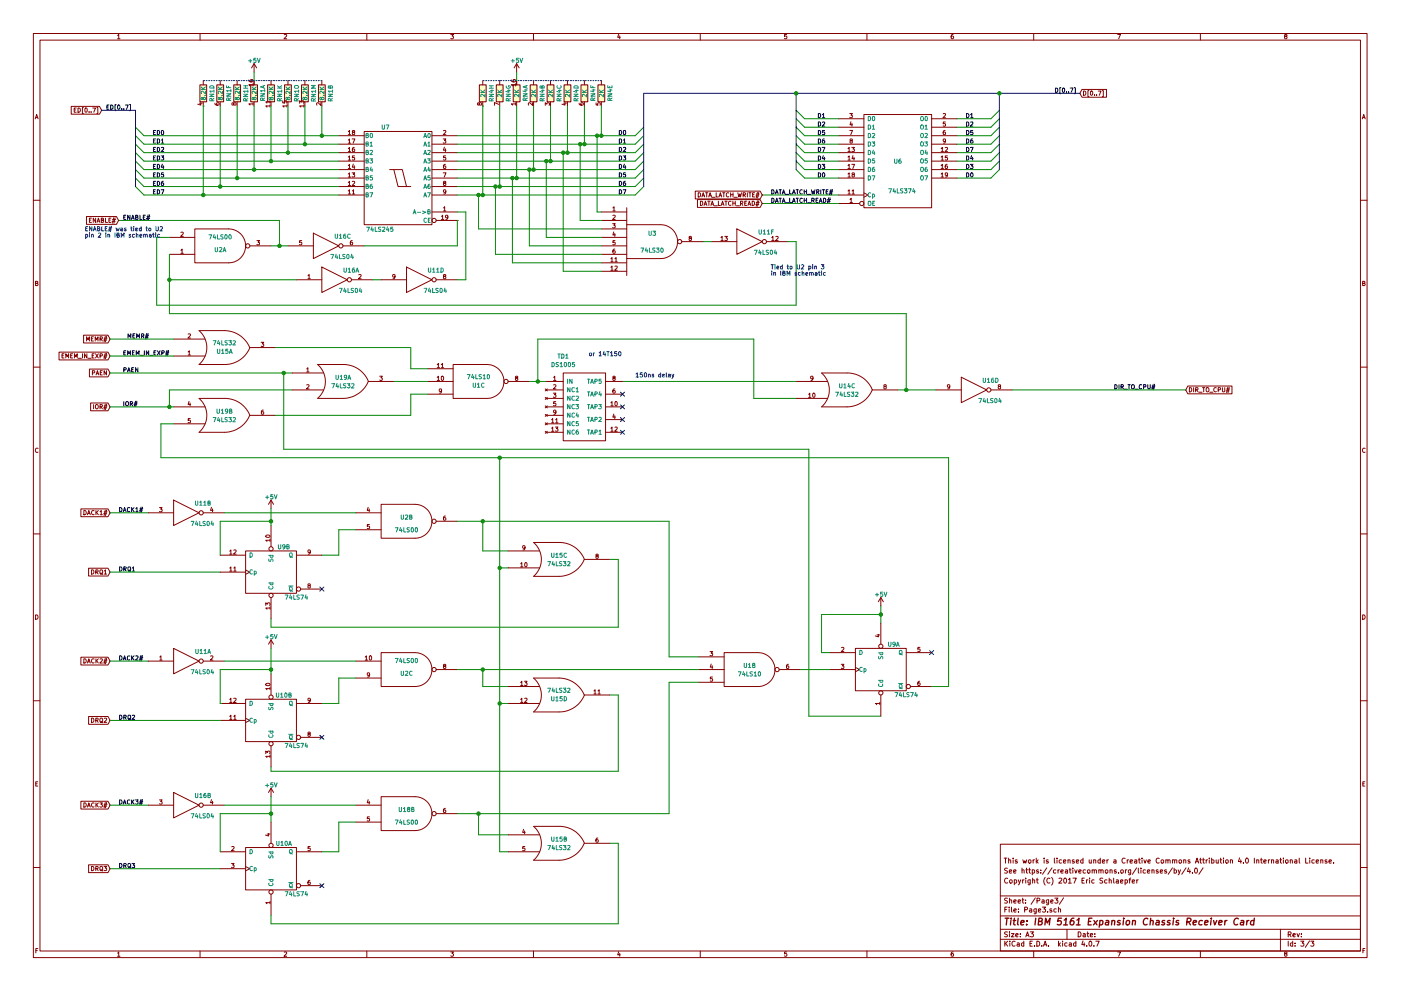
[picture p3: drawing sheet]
EESchema Schematic File Version 2
LIBS:power
LIBS:device
LIBS:switches
LIBS:relays
LIBS:motors
LIBS:transistors
LIBS:conn
LIBS:linear
LIBS:regul
LIBS:74xx
LIBS:cmos4000
LIBS:adc-dac
LIBS:memory
LIBS:xilinx
LIBS:microcontrollers
LIBS:dsp
LIBS:microchip
LIBS:analog_switches
LIBS:motorola
LIBS:texas
LIBS:intel
LIBS:audio
LIBS:interface
LIBS:digital-audio
LIBS:philips
LIBS:display
LIBS:cypress
LIBS:siliconi
LIBS:opto
LIBS:atmel
LIBS:contrib
LIBS:valves
LIBS:connectors
LIBS:discretes
LIBS:logic
LIBS:max9700
LIBS:power_devices
LIBS:sensor
LIBS:IBMReceiver-cache
EELAYER 25 0
EELAYER END
$Descr A3 16535 11693
encoding utf-8
Sheet 3 3
Title "IBM 5161 Expansion Chassis Receiver Card"
Date ""
Rev ""
Comp ""
Comment1 "Copyright (C) 2017 Eric Schlaepfer"
Comment2 "See https://creativecommons.org/licenses/by/4.0/"
Comment3 "This work is licensed under a Creative Commons Attribution 4.0 International License. "
Comment4 ""
$EndDescr
$Comp
L 74LS245 U7
U 1 1
P 4700 2100
F 0 "U7" H 4800 2675 50  0000 L BNN
F 1 "74LS245" H 4750 1525 50  0000 L TNN
F 2 "Active:DIP254P762X635-20" H 4700 2100 50  0001 C CNN
F 3 "" H 4700 2100 50  0001 C CNN
	1    4700 2100
	-1   0    0    -1  
$EndComp
$Comp
L 74LS374 U6
U 1 1
P 10600 1900
F 0 "U6" H 10600 1900 50  0000 C CNN
F 1 "74LS374" H 10650 1550 50  0000 C CNN
F 2 "Active:DIP254P762X635-20" H 10600 1900 50  0001 C CNN
F 3 "" H 10600 1900 50  0001 C CNN
	1    10600 1900
	1    0    0    -1  
$EndComp
$Comp
L 74LS30 U3
U 1 1
P 7700 2850
F 0 "U3" H 7700 2950 50  0000 C CNN
F 1 "74LS30" H 7700 2750 50  0000 C CNN
F 2 "Active:DIP254P762X635-14" H 7700 2850 50  0001 C CNN
F 3 "" H 7700 2850 50  0001 C CNN
	1    7700 2850
	1    0    0    -1  
$EndComp
$Comp
L 74LS04 U11
U 6 1
P 8850 2850
F 0 "U11" H 9045 2965 50  0000 C CNN
F 1 "74LS04" H 9040 2725 50  0000 C CNN
F 2 "Active:DIP254P762X635-14" H 8850 2850 50  0001 C CNN
F 3 "" H 8850 2850 50  0001 C CNN
	6    8850 2850
	1    0    0    -1  
$EndComp
$Comp
L 74LS04 U11
U 4 1
P 4950 3300
F 0 "U11" H 5145 3415 50  0000 C CNN
F 1 "74LS04" H 5140 3175 50  0000 C CNN
F 2 "Active:DIP254P762X635-14" H 4950 3300 50  0001 C CNN
F 3 "" H 4950 3300 50  0001 C CNN
	4    4950 3300
	1    0    0    -1  
$EndComp
$Comp
L 74LS04 U16
U 1 1
P 3950 3300
F 0 "U16" H 4145 3415 50  0000 C CNN
F 1 "74LS04" H 4140 3175 50  0000 C CNN
F 2 "Active:DIP254P762X635-14" H 3950 3300 50  0001 C CNN
F 3 "" H 3950 3300 50  0001 C CNN
	1    3950 3300
	1    0    0    -1  
$EndComp
$Comp
L 74LS04 U16
U 3 1
P 3850 2900
F 0 "U16" H 4045 3015 50  0000 C CNN
F 1 "74LS04" H 4040 2775 50  0000 C CNN
F 2 "Active:DIP254P762X635-14" H 3850 2900 50  0001 C CNN
F 3 "" H 3850 2900 50  0001 C CNN
	3    3850 2900
	1    0    0    -1  
$EndComp
$Comp
L 74LS00 U2
U 1 1
P 2600 2900
F 0 "U2" H 2600 2950 50  0000 C CNN
F 1 "74LS00" H 2600 2800 50  0000 C CNN
F 2 "Active:DIP254P762X635-14" H 2600 2900 50  0001 C CNN
F 3 "" H 2600 2900 50  0001 C CNN
	1    2600 2900
	1    0    0    1   
$EndComp
$Comp
L 74LS32 U15
U 1 1
P 2650 4100
F 0 "U15" H 2650 4150 50  0000 C CNN
F 1 "74LS32" H 2650 4050 50  0000 C CNN
F 2 "Active:DIP254P762X635-14" H 2650 4100 50  0001 C CNN
F 3 "" H 2650 4100 50  0001 C CNN
	1    2650 4100
	1    0    0    1   
$EndComp
$Comp
L 74LS32 U19
U 2 1
P 2650 4900
F 0 "U19" H 2650 4950 50  0000 C CNN
F 1 "74LS32" H 2650 4850 50  0000 C CNN
F 2 "Active:DIP254P762X635-14" H 2650 4900 50  0001 C CNN
F 3 "" H 2650 4900 50  0001 C CNN
	2    2650 4900
	1    0    0    -1  
$EndComp
$Comp
L 74LS32 U19
U 1 1
P 4050 4500
F 0 "U19" H 4050 4550 50  0000 C CNN
F 1 "74LS32" H 4050 4450 50  0000 C CNN
F 2 "Active:DIP254P762X635-14" H 4050 4500 50  0001 C CNN
F 3 "" H 4050 4500 50  0001 C CNN
	1    4050 4500
	1    0    0    -1  
$EndComp
$Comp
L 74LS10 U1
U 3 1
P 5650 4500
F 0 "U1" H 5650 4550 50  0000 C CNN
F 1 "74LS10" H 5650 4450 50  0000 C CNN
F 2 "Active:DIP254P762X635-14" H 5650 4500 50  0001 C CNN
F 3 "" H 5650 4500 50  0001 C CNN
	3    5650 4500
	1    0    0    1   
$EndComp
$Comp
L 74LS32 U14
U 3 1
P 10000 4600
F 0 "U14" H 10000 4650 50  0000 C CNN
F 1 "74LS32" H 10000 4550 50  0000 C CNN
F 2 "Active:DIP254P762X635-14" H 10000 4600 50  0001 C CNN
F 3 "" H 10000 4600 50  0001 C CNN
	3    10000 4600
	1    0    0    -1  
$EndComp
$Comp
L 74LS04 U16
U 4 1
P 11500 4600
F 0 "U16" H 11695 4715 50  0000 C CNN
F 1 "74LS04" H 11690 4475 50  0000 C CNN
F 2 "Active:DIP254P762X635-14" H 11500 4600 50  0001 C CNN
F 3 "" H 11500 4600 50  0001 C CNN
	4    11500 4600
	1    0    0    -1  
$EndComp
$Comp
L 74LS04 U11
U 2 1
P 2200 6050
F 0 "U11" H 2395 6165 50  0000 C CNN
F 1 "74LS04" H 2390 5925 50  0000 C CNN
F 2 "Active:DIP254P762X635-14" H 2200 6050 50  0001 C CNN
F 3 "" H 2200 6050 50  0001 C CNN
	2    2200 6050
	1    0    0    -1  
$EndComp
$Comp
L 74LS04 U11
U 1 1
P 2200 7800
F 0 "U11" H 2395 7915 50  0000 C CNN
F 1 "74LS04" H 2390 7675 50  0000 C CNN
F 2 "Active:DIP254P762X635-14" H 2200 7800 50  0001 C CNN
F 3 "" H 2200 7800 50  0001 C CNN
	1    2200 7800
	1    0    0    -1  
$EndComp
$Comp
L 74LS04 U16
U 2 1
P 2200 9500
F 0 "U16" H 2395 9615 50  0000 C CNN
F 1 "74LS04" H 2390 9375 50  0000 C CNN
F 2 "Active:DIP254P762X635-14" H 2200 9500 50  0001 C CNN
F 3 "" H 2200 9500 50  0001 C CNN
	2    2200 9500
	1    0    0    -1  
$EndComp
$Comp
L 74LS74 U10
U 1 1
P 3200 10250
F 0 "U10" H 3350 10550 50  0000 C CNN
F 1 "74LS74" H 3500 9955 50  0000 C CNN
F 2 "Active:DIP254P762X635-14" H 3200 10250 50  0001 C CNN
F 3 "" H 3200 10250 50  0001 C CNN
	1    3200 10250
	1    0    0    -1  
$EndComp
$Comp
L 74LS74 U10
U 2 1
P 3200 8500
F 0 "U10" H 3350 8800 50  0000 C CNN
F 1 "74LS74" H 3500 8205 50  0000 C CNN
F 2 "Active:DIP254P762X635-14" H 3200 8500 50  0001 C CNN
F 3 "" H 3200 8500 50  0001 C CNN
	2    3200 8500
	1    0    0    -1  
$EndComp
$Comp
L 74LS74 U9
U 1 1
P 10400 7900
F 0 "U9" H 10550 8200 50  0000 C CNN
F 1 "74LS74" H 10700 7605 50  0000 C CNN
F 2 "Active:DIP254P762X635-14" H 10400 7900 50  0001 C CNN
F 3 "" H 10400 7900 50  0001 C CNN
	1    10400 7900
	1    0    0    -1  
$EndComp
$Comp
L 74LS00 U2
U 2 1
P 4800 6150
F 0 "U2" H 4800 6200 50  0000 C CNN
F 1 "74LS00" H 4800 6050 50  0000 C CNN
F 2 "Active:DIP254P762X635-14" H 4800 6150 50  0001 C CNN
F 3 "" H 4800 6150 50  0001 C CNN
	2    4800 6150
	1    0    0    -1  
$EndComp
$Comp
L 74LS00 U2
U 3 1
P 4800 7900
F 0 "U2" H 4800 7950 50  0000 C CNN
F 1 "74LS00" H 4800 7800 50  0000 C CNN
F 2 "Active:DIP254P762X635-14" H 4800 7900 50  0001 C CNN
F 3 "" H 4800 7900 50  0001 C CNN
	3    4800 7900
	1    0    0    1   
$EndComp
$Comp
L 74LS00 U18
U 2 1
P 4800 9600
F 0 "U18" H 4800 9650 50  0000 C CNN
F 1 "74LS00" H 4800 9500 50  0000 C CNN
F 2 "Active:DIP254P762X635-14" H 4800 9600 50  0001 C CNN
F 3 "" H 4800 9600 50  0001 C CNN
	2    4800 9600
	1    0    0    -1  
$EndComp
$Comp
L 74LS32 U15
U 3 1
P 6600 6600
F 0 "U15" H 6600 6650 50  0000 C CNN
F 1 "74LS32" H 6600 6550 50  0000 C CNN
F 2 "Active:DIP254P762X635-14" H 6600 6600 50  0001 C CNN
F 3 "" H 6600 6600 50  0001 C CNN
	3    6600 6600
	1    0    0    -1  
$EndComp
$Comp
L 74LS32 U15
U 4 1
P 6600 8200
F 0 "U15" H 6600 8250 50  0000 C CNN
F 1 "74LS32" H 6600 8150 50  0000 C CNN
F 2 "Active:DIP254P762X635-14" H 6600 8200 50  0001 C CNN
F 3 "" H 6600 8200 50  0001 C CNN
	4    6600 8200
	1    0    0    1   
$EndComp
$Comp
L 74LS10 U1
U 2 1
P 8850 7900
F 0 "U1" H 8850 7950 50  0000 C CNN
F 1 "74LS10" H 8850 7850 50  0000 C CNN
F 2 "Active:DIP254P762X635-14" H 8850 7900 50  0001 C CNN
F 3 "" H 8850 7900 50  0001 C CNN
	2    8850 7900
	1    0    0    -1  
$EndComp
$Comp
L 74LS32 U15
U 2 1
P 6600 9950
F 0 "U15" H 6600 10000 50  0000 C CNN
F 1 "74LS32" H 6600 9900 50  0000 C CNN
F 2 "Active:DIP254P762X635-14" H 6600 9950 50  0001 C CNN
F 3 "" H 6600 9950 50  0001 C CNN
	2    6600 9950
	1    0    0    -1  
$EndComp
$Comp
L RPAC15_BUSSED_IND RN1
U 4 1
P 2400 1100
F 0 "RN1" V 2500 1100 50  0000 C CNN
F 1 "8.2K" V 2400 1100 50  0000 C CNN
F 2 "Active:DIP254P762X635-16" H 3000 900 50  0001 C CNN
F 3 "" H 3000 900 50  0001 C CNN
	4    2400 1100
	1    0    0    -1  
$EndComp
$Comp
L RPAC15_BUSSED_IND RN1
U 6 1
P 2600 1100
F 0 "RN1" V 2700 1100 50  0000 C CNN
F 1 "8.2K" V 2600 1100 50  0000 C CNN
F 2 "Active:DIP254P762X635-16" H 3200 900 50  0001 C CNN
F 3 "" H 3200 900 50  0001 C CNN
	6    2600 1100
	1    0    0    -1  
$EndComp
$Comp
L RPAC15_BUSSED_IND RN1
U 8 1
P 2800 1100
F 0 "RN1" V 2900 1100 50  0000 C CNN
F 1 "8.2K" V 2800 1100 50  0000 C CNN
F 2 "Active:DIP254P762X635-16" H 3400 900 50  0001 C CNN
F 3 "" H 3400 900 50  0001 C CNN
	8    2800 1100
	1    0    0    -1  
$EndComp
$Comp
L RPAC15_BUSSED_IND RN1
U 1 1
P 3000 1100
F 0 "RN1" V 3100 1100 50  0000 C CNN
F 1 "8.2K" V 3000 1100 50  0000 C CNN
F 2 "Active:DIP254P762X635-16" H 3600 900 50  0001 C CNN
F 3 "" H 3600 900 50  0001 C CNN
	1    3000 1100
	1    0    0    -1  
$EndComp
$Comp
L RPAC15_BUSSED_IND RN1
U 11 1
P 3200 1100
F 0 "RN1" V 3300 1100 50  0000 C CNN
F 1 "8.2K" V 3200 1100 50  0000 C CNN
F 2 "Active:DIP254P762X635-16" H 3800 900 50  0001 C CNN
F 3 "" H 3800 900 50  0001 C CNN
	11   3200 1100
	1    0    0    -1  
$EndComp
$Comp
L RPAC15_BUSSED_IND RN1
U 15 1
P 3400 1100
F 0 "RN1" V 3500 1100 50  0000 C CNN
F 1 "8.2K" V 3400 1100 50  0000 C CNN
F 2 "Active:DIP254P762X635-16" H 4000 900 50  0001 C CNN
F 3 "" H 4000 900 50  0001 C CNN
	15   3400 1100
	1    0    0    -1  
$EndComp
$Comp
L RPAC15_BUSSED_IND RN1
U 13 1
P 3600 1100
F 0 "RN1" V 3700 1100 50  0000 C CNN
F 1 "8.2K" V 3600 1100 50  0000 C CNN
F 2 "Active:DIP254P762X635-16" H 4200 900 50  0001 C CNN
F 3 "" H 4200 900 50  0001 C CNN
	13   3600 1100
	1    0    0    -1  
$EndComp
$Comp
L RPAC15_BUSSED_IND RN1
U 2 1
P 3800 1100
F 0 "RN1" V 3900 1100 50  0000 C CNN
F 1 "8.2K" V 3800 1100 50  0000 C CNN
F 2 "Active:DIP254P762X635-16" H 4400 900 50  0001 C CNN
F 3 "" H 4400 900 50  0001 C CNN
	2    3800 1100
	1    0    0    -1  
$EndComp
$Comp
L +5V #PWR018
U 1 1
P 3000 850
F 0 "#PWR018" H 3000 700 50  0001 C CNN
F 1 "+5V" H 3000 990 50  0000 C CNN
F 2 "" H 3000 850 50  0001 C CNN
F 3 "" H 3000 850 50  0001 C CNN
	1    3000 850 
	1    0    0    -1  
$EndComp
Entry Wire Line
	1600 1500 1700 1600
Entry Wire Line
	1600 1600 1700 1700
Entry Wire Line
	1600 1700 1700 1800
Entry Wire Line
	1600 1800 1700 1900
Entry Wire Line
	1600 1900 1700 2000
Entry Wire Line
	1600 2000 1700 2100
Entry Wire Line
	1600 2100 1700 2200
Entry Wire Line
	1600 2200 1700 2300
Text Label 1250 1300 0    50   ~ 0
ED[0..7]
Text GLabel 1200 1300 0    50   Input ~ 0
ED[0..7]
Text Label 1800 2300 0    50   ~ 0
ED7
Text Label 1800 2200 0    50   ~ 0
ED6
Text Label 1800 2100 0    50   ~ 0
ED5
Text Label 1800 2000 0    50   ~ 0
ED4
Text Label 1800 1900 0    50   ~ 0
ED3
Text Label 1800 1800 0    50   ~ 0
ED2
Text Label 1800 1700 0    50   ~ 0
ED1
Text Label 1800 1600 0    50   ~ 0
ED0
$Comp
L RPAC15_BUSSED_IND RN4
U 8 1
P 5700 1100
F 0 "RN4" V 5800 1100 50  0000 C CNN
F 1 "2K" V 5700 1100 50  0000 C CNN
F 2 "Active:DIP254P762X635-16" H 6300 900 50  0001 C CNN
F 3 "" H 6300 900 50  0001 C CNN
	8    5700 1100
	1    0    0    -1  
$EndComp
$Comp
L RPAC15_BUSSED_IND RN4
U 7 1
P 5900 1100
F 0 "RN4" V 6000 1100 50  0000 C CNN
F 1 "2K" V 5900 1100 50  0000 C CNN
F 2 "Active:DIP254P762X635-16" H 6500 900 50  0001 C CNN
F 3 "" H 6500 900 50  0001 C CNN
	7    5900 1100
	1    0    0    -1  
$EndComp
$Comp
L RPAC15_BUSSED_IND RN4
U 1 1
P 6100 1100
F 0 "RN4" V 6200 1100 50  0000 C CNN
F 1 "2K" V 6100 1100 50  0000 C CNN
F 2 "Active:DIP254P762X635-16" H 6700 900 50  0001 C CNN
F 3 "" H 6700 900 50  0001 C CNN
	1    6100 1100
	1    0    0    -1  
$EndComp
$Comp
L RPAC15_BUSSED_IND RN4
U 2 1
P 6300 1100
F 0 "RN4" V 6400 1100 50  0000 C CNN
F 1 "2K" V 6300 1100 50  0000 C CNN
F 2 "Active:DIP254P762X635-16" H 6900 900 50  0001 C CNN
F 3 "" H 6900 900 50  0001 C CNN
	2    6300 1100
	1    0    0    -1  
$EndComp
$Comp
L RPAC15_BUSSED_IND RN4
U 3 1
P 6500 1100
F 0 "RN4" V 6600 1100 50  0000 C CNN
F 1 "2K" V 6500 1100 50  0000 C CNN
F 2 "Active:DIP254P762X635-16" H 7100 900 50  0001 C CNN
F 3 "" H 7100 900 50  0001 C CNN
	3    6500 1100
	1    0    0    -1  
$EndComp
$Comp
L RPAC15_BUSSED_IND RN4
U 4 1
P 6700 1100
F 0 "RN4" V 6800 1100 50  0000 C CNN
F 1 "2K" V 6700 1100 50  0000 C CNN
F 2 "Active:DIP254P762X635-16" H 7300 900 50  0001 C CNN
F 3 "" H 7300 900 50  0001 C CNN
	4    6700 1100
	1    0    0    -1  
$EndComp
$Comp
L RPAC15_BUSSED_IND RN4
U 6 1
P 6900 1100
F 0 "RN4" V 7000 1100 50  0000 C CNN
F 1 "2K" V 6900 1100 50  0000 C CNN
F 2 "Active:DIP254P762X635-16" H 7500 900 50  0001 C CNN
F 3 "" H 7500 900 50  0001 C CNN
	6    6900 1100
	1    0    0    -1  
$EndComp
$Comp
L RPAC15_BUSSED_IND RN4
U 5 1
P 7100 1100
F 0 "RN4" V 7200 1100 50  0000 C CNN
F 1 "2K" V 7100 1100 50  0000 C CNN
F 2 "Active:DIP254P762X635-16" H 7700 900 50  0001 C CNN
F 3 "" H 7700 900 50  0001 C CNN
	5    7100 1100
	1    0    0    -1  
$EndComp
$Comp
L +5V #PWR019
U 1 1
P 6100 850
F 0 "#PWR019" H 6100 700 50  0001 C CNN
F 1 "+5V" H 6100 990 50  0000 C CNN
F 2 "" H 6100 850 50  0001 C CNN
F 3 "" H 6100 850 50  0001 C CNN
	1    6100 850 
	1    0    0    -1  
$EndComp
Entry Wire Line
	7500 1600 7600 1500
Entry Wire Line
	7500 1700 7600 1600
Entry Wire Line
	7500 1800 7600 1700
Entry Wire Line
	7500 1900 7600 1800
Entry Wire Line
	7500 2000 7600 1900
Entry Wire Line
	7500 2100 7600 2000
Entry Wire Line
	7500 2200 7600 2100
Entry Wire Line
	7500 2300 7600 2200
Text Label 12450 1100 0    50   ~ 0
D[0..7]
Text Label 7300 1600 0    50   ~ 0
D0
Text Label 7300 1700 0    50   ~ 0
D1
Text Label 7300 1800 0    50   ~ 0
D2
Text Label 7300 1900 0    50   ~ 0
D3
Text Label 7300 2000 0    50   ~ 0
D4
Text Label 7300 2100 0    50   ~ 0
D5
Text Label 7300 2200 0    50   ~ 0
D6
Text Label 7300 2300 0    50   ~ 0
D7
Text GLabel 12750 1100 2    50   Input ~ 0
D[0..7]
Entry Wire Line
	9400 1300 9500 1400
Entry Wire Line
	9400 1400 9500 1500
Entry Wire Line
	9400 1500 9500 1600
Entry Wire Line
	9400 1600 9500 1700
Entry Wire Line
	9400 1700 9500 1800
Entry Wire Line
	9400 1800 9500 1900
Entry Wire Line
	9400 1900 9500 2000
Entry Wire Line
	9400 2000 9500 2100
Entry Wire Line
	11800 1300 11700 1400
Entry Wire Line
	11800 1400 11700 1500
Entry Wire Line
	11800 1500 11700 1600
Entry Wire Line
	11800 1600 11700 1700
Entry Wire Line
	11800 1700 11700 1800
Entry Wire Line
	11800 1800 11700 1900
Entry Wire Line
	11800 1900 11700 2000
Entry Wire Line
	11800 2000 11700 2100
Text Label 9650 2100 0    50   ~ 0
D0
Text Label 9650 1400 0    50   ~ 0
D1
Text Label 9650 1500 0    50   ~ 0
D2
Text Label 9650 2000 0    50   ~ 0
D3
Text Label 9650 1900 0    50   ~ 0
D4
Text Label 9650 1600 0    50   ~ 0
D5
Text Label 9650 1700 0    50   ~ 0
D6
Text Label 9650 1800 0    50   ~ 0
D7
Text Label 11400 1400 0    50   ~ 0
D1
Text Label 11400 1500 0    50   ~ 0
D2
Text Label 11400 1600 0    50   ~ 0
D5
Text Label 11400 1700 0    50   ~ 0
D6
Text Label 11400 1800 0    50   ~ 0
D7
Text Label 11400 1900 0    50   ~ 0
D4
Text Label 11400 2000 0    50   ~ 0
D3
Text Label 11400 2100 0    50   ~ 0
D0
Text Label 1450 2600 0    50   ~ 0
ENABLE#
Text GLabel 1300 4000 0    50   Input ~ 0
MEMR#
Text Label 1500 4000 0    50   ~ 0
MEMR#
Text Label 1450 4200 0    50   ~ 0
EMEM_IN_EXP#
Text GLabel 1300 4200 0    50   Input ~ 0
EMEM_IN_EXP#
Text Label 1450 4800 0    50   ~ 0
IOR#
Text GLabel 1300 4800 0    50   Input ~ 0
IOR#
Text Label 1450 4400 0    50   ~ 0
PAEN
Text GLabel 1300 4400 0    50   Input ~ 0
PAEN
Text Label 13150 4600 0    50   ~ 0
DIR_TO_CPU#
Text GLabel 14000 4600 2    50   Input ~ 0
DIR_TO_CPU#
Text Label 1400 6050 0    50   ~ 0
DACK1#
Text Label 1400 7800 0    50   ~ 0
DACK2#
Text Label 1400 9500 0    50   ~ 0
DACK3#
Text GLabel 1300 6050 0    50   Input ~ 0
DACK1#
Text GLabel 1300 7800 0    50   Input ~ 0
DACK2#
Text GLabel 1300 9500 0    50   Input ~ 0
DACK3#
Text Label 1400 6750 0    50   ~ 0
DRQ1
Text GLabel 1300 6750 0    50   Input ~ 0
DRQ1
$Comp
L +5V #PWR020
U 1 1
P 3200 6000
F 0 "#PWR020" H 3200 5850 50  0001 C CNN
F 1 "+5V" H 3200 6140 50  0000 C CNN
F 2 "" H 3200 6000 50  0001 C CNN
F 3 "" H 3200 6000 50  0001 C CNN
	1    3200 6000
	1    0    0    -1  
$EndComp
$Comp
L 74LS74 U9
U 2 1
P 3200 6750
F 0 "U9" H 3350 7050 50  0000 C CNN
F 1 "74LS74" H 3500 6455 50  0000 C CNN
F 2 "Active:DIP254P762X635-14" H 3200 6750 50  0001 C CNN
F 3 "" H 3200 6750 50  0001 C CNN
	2    3200 6750
	1    0    0    -1  
$EndComp
NoConn ~ 3800 6950
Text Label 1400 8500 0    50   ~ 0
DRQ2
Text GLabel 1300 8500 0    50   Input ~ 0
DRQ2
$Comp
L +5V #PWR021
U 1 1
P 3200 7650
F 0 "#PWR021" H 3200 7500 50  0001 C CNN
F 1 "+5V" H 3200 7790 50  0000 C CNN
F 2 "" H 3200 7650 50  0001 C CNN
F 3 "" H 3200 7650 50  0001 C CNN
	1    3200 7650
	1    0    0    -1  
$EndComp
NoConn ~ 3800 8700
NoConn ~ 3800 10450
$Comp
L +5V #PWR022
U 1 1
P 3200 9400
F 0 "#PWR022" H 3200 9250 50  0001 C CNN
F 1 "+5V" H 3200 9540 50  0000 C CNN
F 2 "" H 3200 9400 50  0001 C CNN
F 3 "" H 3200 9400 50  0001 C CNN
	1    3200 9400
	1    0    0    -1  
$EndComp
Text Label 1400 10250 0    50   ~ 0
DRQ3
Text GLabel 1300 10250 0    50   Input ~ 0
DRQ3
$Comp
L +5V #PWR023
U 1 1
P 10400 7150
F 0 "#PWR023" H 10400 7000 50  0001 C CNN
F 1 "+5V" H 10400 7290 50  0000 C CNN
F 2 "" H 10400 7150 50  0001 C CNN
F 3 "" H 10400 7150 50  0001 C CNN
	1    10400 7150
	1    0    0    -1  
$EndComp
NoConn ~ 11000 7700
Wire Notes Line
	3800 950  2400 950 
Wire Wire Line
	3000 950  3000 850 
Wire Wire Line
	1700 1600 4000 1600
Wire Wire Line
	1700 1700 4000 1700
Wire Wire Line
	1700 1800 4000 1800
Wire Wire Line
	1700 1900 4000 1900
Wire Wire Line
	1700 2000 4000 2000
Wire Wire Line
	1700 2100 4000 2100
Wire Wire Line
	1700 2200 4000 2200
Wire Wire Line
	1700 2300 4000 2300
Wire Bus Line
	1600 1300 1600 2200
Wire Bus Line
	1600 1300 1200 1300
Wire Wire Line
	2400 1250 2400 1250
Wire Wire Line
	2400 1250 2400 2300
Connection ~ 2400 2300
Wire Wire Line
	2600 1250 2600 2200
Connection ~ 2600 2200
Wire Wire Line
	2800 1250 2800 2100
Connection ~ 2800 2100
Wire Wire Line
	3000 1250 3000 2000
Connection ~ 3000 2000
Wire Wire Line
	3200 1250 3200 1900
Connection ~ 3200 1900
Wire Wire Line
	3400 1250 3400 1800
Connection ~ 3400 1800
Wire Wire Line
	3600 1250 3600 1700
Connection ~ 3600 1700
Wire Wire Line
	3800 1250 3800 1600
Connection ~ 3800 1600
Wire Notes Line
	7100 950  5700 950 
Wire Wire Line
	6100 950  6100 850 
Wire Wire Line
	5700 1250 5700 1250
Wire Wire Line
	5700 2300 5700 1250
Wire Wire Line
	5900 2200 5900 1250
Wire Wire Line
	6100 2100 6100 1250
Wire Wire Line
	6300 2000 6300 1250
Wire Wire Line
	6500 1900 6500 1250
Wire Wire Line
	6700 1800 6700 1250
Wire Wire Line
	6900 1700 6900 1250
Wire Wire Line
	7100 1600 7100 1250
Wire Wire Line
	5400 2300 7500 2300
Wire Wire Line
	5400 2200 7500 2200
Wire Wire Line
	5400 2100 7500 2100
Wire Wire Line
	5400 2000 7500 2000
Wire Wire Line
	5400 1900 7500 1900
Wire Wire Line
	5400 1800 7500 1800
Wire Wire Line
	5400 1700 7500 1700
Wire Wire Line
	5400 1600 7500 1600
Connection ~ 7100 1600
Connection ~ 6900 1700
Connection ~ 6700 1800
Connection ~ 6500 1900
Connection ~ 6300 2000
Connection ~ 6100 2100
Connection ~ 5900 2200
Connection ~ 5700 2300
Wire Bus Line
	7600 1100 7600 2200
Wire Bus Line
	7600 1100 12750 1100
Wire Wire Line
	7050 1600 7050 2500
Wire Wire Line
	7050 2500 7100 2500
Connection ~ 7050 1600
Wire Wire Line
	6850 1700 6850 2600
Wire Wire Line
	6850 2600 7100 2600
Connection ~ 6850 1700
Wire Wire Line
	7100 3200 6650 3200
Wire Wire Line
	6650 3200 6650 1800
Connection ~ 6650 1800
Wire Wire Line
	7100 2800 6450 2800
Wire Wire Line
	6450 2800 6450 1900
Connection ~ 6450 1900
Wire Wire Line
	7100 2900 6250 2900
Wire Wire Line
	6250 2900 6250 2000
Connection ~ 6250 2000
Wire Wire Line
	7100 3100 6050 3100
Wire Wire Line
	6050 3100 6050 2100
Connection ~ 6050 2100
Wire Wire Line
	7100 3000 5850 3000
Wire Wire Line
	5850 3000 5850 2200
Connection ~ 5850 2200
Wire Wire Line
	7100 2700 5650 2700
Wire Wire Line
	5650 2700 5650 2300
Connection ~ 5650 2300
Wire Wire Line
	8300 2850 8400 2850
Wire Wire Line
	9900 1400 9500 1400
Wire Wire Line
	9900 1500 9500 1500
Wire Wire Line
	9900 1600 9500 1600
Wire Wire Line
	9900 1700 9500 1700
Wire Wire Line
	9900 1800 9500 1800
Wire Wire Line
	9900 1900 9500 1900
Wire Wire Line
	9900 2000 9500 2000
Wire Wire Line
	9900 2100 9500 2100
Wire Wire Line
	11300 1400 11700 1400
Wire Wire Line
	11300 1500 11700 1500
Wire Wire Line
	11300 1600 11700 1600
Wire Wire Line
	11300 1700 11700 1700
Wire Wire Line
	11300 1800 11700 1800
Wire Wire Line
	11300 1900 11700 1900
Wire Wire Line
	11300 2000 11700 2000
Wire Wire Line
	11300 2100 11700 2100
Wire Bus Line
	11800 1100 11800 2000
Wire Bus Line
	9400 1100 9400 2000
Connection ~ 11800 1100
Connection ~ 9400 1100
Wire Wire Line
	5400 2600 5400 2600
Wire Wire Line
	5400 2600 5400 2900
Wire Wire Line
	5400 2900 4300 2900
Wire Wire Line
	5400 2500 5500 2500
Wire Wire Line
	5500 2500 5500 3300
Wire Wire Line
	3200 2900 3400 2900
Wire Wire Line
	9300 2850 9400 2850
Wire Wire Line
	9400 2850 9400 3600
Wire Wire Line
	9400 3600 1850 3600
Connection ~ 3300 2900
Wire Wire Line
	2000 3000 2000 3700
Wire Wire Line
	1400 2600 3300 2600
Wire Wire Line
	2050 4000 1300 4000
Wire Wire Line
	2050 4200 1300 4200
Wire Wire Line
	1300 4800 2050 4800
Wire Wire Line
	3450 4600 2000 4600
Wire Wire Line
	2000 4600 2000 4800
Connection ~ 2000 4800
Wire Wire Line
	5050 4350 4850 4350
Wire Wire Line
	4850 4350 4850 4100
Wire Wire Line
	4850 4100 3250 4100
Wire Wire Line
	4650 4500 5050 4500
Wire Wire Line
	5050 4650 4850 4650
Wire Wire Line
	4850 4650 4850 4900
Wire Wire Line
	4850 4900 3250 4900
Wire Wire Line
	1300 4400 3450 4400
Wire Wire Line
	6250 4500 6450 4500
Wire Wire Line
	6350 4500 6350 4000
Wire Wire Line
	6350 4000 8900 4000
Wire Wire Line
	8900 4000 8900 4700
Wire Wire Line
	8900 4700 9400 4700
Connection ~ 6350 4500
Wire Wire Line
	9400 4500 7350 4500
Wire Wire Line
	10600 4600 11050 4600
Wire Wire Line
	10700 3700 10700 4600
Connection ~ 10700 4600
Wire Wire Line
	11950 4600 14000 4600
Wire Wire Line
	1750 6050 1300 6050
Wire Wire Line
	1300 7800 1750 7800
Wire Wire Line
	1300 9500 1750 9500
Wire Wire Line
	2600 6750 1300 6750
Wire Wire Line
	2600 6150 2600 6550
Wire Wire Line
	3200 6000 3200 6200
Wire Wire Line
	2600 6150 3200 6150
Connection ~ 3200 6150
Wire Wire Line
	2650 6050 4200 6050
Wire Wire Line
	4200 6250 4000 6250
Wire Wire Line
	4000 6250 4000 6550
Wire Wire Line
	4000 6550 3800 6550
Wire Wire Line
	1300 8500 2600 8500
Wire Wire Line
	3200 7650 3200 7950
Wire Wire Line
	2600 8300 2600 8300
Wire Wire Line
	2600 8300 2600 7900
Wire Wire Line
	2600 7900 3200 7900
Connection ~ 3200 7900
Wire Wire Line
	4500 3300 4400 3300
Wire Wire Line
	5500 3300 5400 3300
Wire Wire Line
	3500 3300 2000 3300
Connection ~ 2000 3300
Wire Wire Line
	2000 3700 10700 3700
Wire Wire Line
	2650 7800 4200 7800
Wire Wire Line
	4000 8000 4000 8300
Wire Wire Line
	4000 8300 3800 8300
Wire Wire Line
	4000 8000 4200 8000
Wire Wire Line
	3200 9400 3200 9700
Wire Wire Line
	2650 9500 4200 9500
Wire Wire Line
	3800 10050 4000 10050
Wire Wire Line
	4000 10050 4000 9700
Wire Wire Line
	4000 9700 4200 9700
Wire Wire Line
	3200 9600 2600 9600
Wire Wire Line
	2600 9600 2600 10050
Connection ~ 3200 9600
Wire Wire Line
	2600 10250 1300 10250
Wire Wire Line
	5400 6150 7900 6150
Wire Wire Line
	5700 6150 5700 6500
Wire Wire Line
	5700 6500 6000 6500
Wire Wire Line
	5400 7900 8250 7900
Wire Wire Line
	5700 7900 5700 8100
Wire Wire Line
	5700 8100 6000 8100
Wire Wire Line
	5400 9600 7900 9600
Wire Wire Line
	5650 9600 5650 9850
Wire Wire Line
	5650 9850 6000 9850
Wire Wire Line
	5900 10050 6000 10050
Wire Wire Line
	5900 5400 5900 10050
Wire Wire Line
	5900 8300 6000 8300
Wire Wire Line
	5900 6700 6000 6700
Connection ~ 5900 8300
Wire Wire Line
	1900 5400 11200 5400
Wire Wire Line
	1900 5400 1900 5000
Wire Wire Line
	1900 5000 2050 5000
Connection ~ 5900 6700
Wire Wire Line
	7900 6150 7900 7750
Wire Wire Line
	7900 7750 8250 7750
Connection ~ 5700 6150
Connection ~ 5700 7900
Wire Wire Line
	7900 9600 7900 8050
Wire Wire Line
	7900 8050 8250 8050
Connection ~ 5650 9600
Wire Wire Line
	7200 6600 7300 6600
Wire Wire Line
	7300 6600 7300 7400
Wire Wire Line
	7300 7400 3200 7400
Wire Wire Line
	3200 7400 3200 7300
Wire Wire Line
	7200 8200 7300 8200
Wire Wire Line
	7300 8200 7300 9100
Wire Wire Line
	7300 9100 3200 9100
Wire Wire Line
	3200 9100 3200 9050
Wire Wire Line
	7200 9950 7300 9950
Wire Wire Line
	7300 9950 7300 10900
Wire Wire Line
	7300 10900 3200 10900
Wire Wire Line
	3200 10900 3200 10800
Wire Wire Line
	9450 7900 9800 7900
Wire Wire Line
	9800 7700 9700 7700
Wire Wire Line
	9700 7700 9700 7250
Wire Wire Line
	9700 7250 10400 7250
Wire Wire Line
	10400 7150 10400 7350
Connection ~ 10400 7250
Wire Wire Line
	3350 4400 3350 5300
Wire Wire Line
	3350 5300 9550 5300
Wire Wire Line
	9550 5300 9550 8450
Wire Wire Line
	9550 8450 10400 8450
Connection ~ 3350 4400
Wire Wire Line
	11200 5400 11200 8100
Wire Wire Line
	11200 8100 11000 8100
Connection ~ 5900 5400
Wire Wire Line
	9900 2300 9000 2300
Wire Wire Line
	9900 2400 9000 2400
Text Label 9100 2300 0    50   ~ 0
DATA_LATCH_WRITE#
Text Label 9100 2400 0    50   ~ 0
DATA_LATCH_READ#
Text GLabel 9000 2300 0    50   Input ~ 0
DATA_LATCH_WRITE#
Text GLabel 9000 2400 0    50   Input ~ 0
DATA_LATCH_READ#
Text GLabel 1400 2600 0    50   Input ~ 0
ENABLE#
$Comp
L DS1005 TD1
U 1 1
P 6650 4200
F 0 "TD1" H 6650 4200 50  0000 C CNN
F 1 "DS1005" H 6650 4100 50  0000 C CNN
F 2 "Active:DIP254P762X635-14" H 6650 4200 50  0001 C CNN
F 3 "" H 6650 4200 50  0001 C CNN
	1    6650 4200
	1    0    0    -1  
$EndComp
NoConn ~ 7350 4650
NoConn ~ 7350 4800
NoConn ~ 7350 4950
NoConn ~ 7350 5100
Wire Wire Line
	1850 3600 1850 2800
Wire Wire Line
	1850 2800 2000 2800
Wire Wire Line
	3300 2600 3300 2900
Text Notes 6950 4200 0    50   ~ 0
or 14T150
Text Notes 7500 4450 0    50   ~ 0
150ns delay
Text Notes 1000 2800 0    50   ~ 0
ENABLE# was tied to U2\npin 2 in IBM schematic
Text Notes 9100 3250 0    50   ~ 0
Tied to U2 pin 3\nin IBM schematic
$EndSCHEMATC
